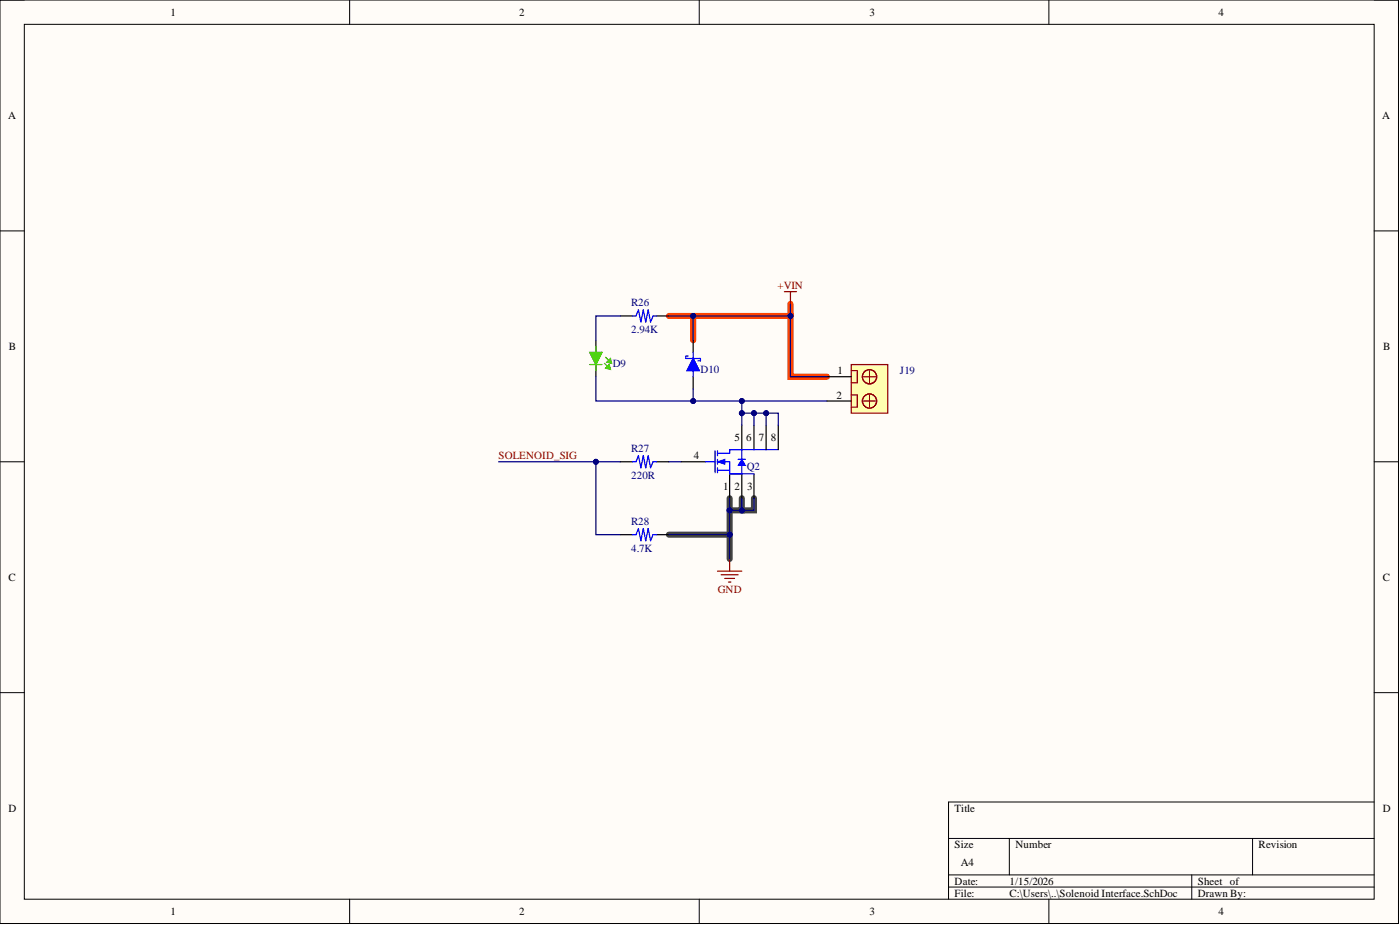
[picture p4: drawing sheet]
<svg xmlns="http://www.w3.org/2000/svg" width="292mm" height="193mm" viewBox="0 0 292 193" stroke-linecap="round" stroke-linejoin="round" font-family="sans-serif">
<path d="M0 0h291.8v192.7h-291.8z" fill-rule="evenodd" fill="#fffcf8"/>
<path d="M0 0h291.8v192.7h-291.8z" fill="none" stroke="#000" stroke-width=".21"/>
<path d="M5.1 5.1h281.6v182.5h-281.6z" fill-rule="evenodd" fill="#fffcf8"/>
<g fill="none" stroke="#000" stroke-width=".21">
<path d="M0 0h5.1M5.1 5.1h281.6v182.5h-281.6zM72.9 0v5.1M145.9 0v5.1M218.8 0v5.1M286.7 0h5.1v5.1M0 48.2h5.1M286.7 48.2h5.1M0 96.3h5.1M286.7 96.3h5.1M0 144.5h5.1M286.7 144.5h5.1"/>
<path d="M197.9 174.9h88.8M210.6 174.9v7.6M261.3 174.9v7.6M286.7 167.3h-88.8v20.3M72.9 187.6v5.1M145.9 187.6v5.1M197.9 182.5h88.8M197.9 185.1h88.8M218.8 187.6v5.1M248.7 182.5v5.1M291.8 187.6v5.1"/>
</g>
<path d="M139.5 111.5h12.7M152.2 103.9v12.7M154.8 103.9v2.6h-2.6M157.3 103.9v2.6h-2.5" fill="none" stroke="#434343" stroke-width="1.3"/>
<path d="M139.5 65.9h25.4v12.7h7.6M144.6 65.9v5.1M164.9 63.4v2.5" fill="none" stroke="#ff4301" stroke-width="1.3"/>
<path d="M142.1 96.3h5.1M152.2 98.9v5M154.8 88.7v5.1M154.8 98.9v5M157.3 88.7v5.1M157.3 98.9v5M159.8 88.7v5.1M162.4 88.7v5.1" fill="none" stroke="#000" stroke-width=".25"/>
<path d="M147.2 96.3h2M149.2 94.1v4.5M149.7 96.3h2.5v2.6h2.6M149.7 94.6h2.5M149.7 98.1h2.5M149.7 94.1v1M149.7 95.8v1M149.7 97.6v1M152.2 93.8h10.2" fill="none" stroke="#00f" stroke-width=".25"/>
<path d="M149.7 96.3l1.5-.5v1z" fill="#00f"/>
<path d="M149.7 96.3l1.5-.5v1z" fill="none" stroke="#00f" stroke-width=".21"/>
<path d="M152.2 94.6v-.8h2.6v2M152.2 98.9h5.1M154.8 97.1v1.8" fill="none" stroke="#00f" stroke-width=".25"/>
<path d="M154.8 95.8l.7 1.3h-1.5z" fill="#00f"/>
<path d="M154.8 95.8l.7 1.3h-1.5z" fill="none" stroke="#00f" stroke-width=".21"/>
<path d="M131.9 96.3h.8l.5-1.2 .5 2.5 .5-2.5 .5 2.5 .5-2.5 .5 2.5 .6-1.3h.7M154 95.8h1.5" fill="none" stroke="#00f" stroke-width=".25"/>
<path d="M149.7 119.1h5.1M150.5 119.9h3.5M152.2 116.6v2.5M151.2 120.7h2.1M152 121.4h.5" fill="none" stroke="#800000" stroke-width=".25"/>
<path d="M124.3 71v2.5M124.3 76.1v2.5M129.4 96.3h2.5M137 96.3h2.5" fill="none" stroke="#000" stroke-width=".25"/>
<path d="M123.1 73.5h2.5l-1.3 2.6zM123.1 76.1h2.5M124.3 76.1v1.2" fill="none" stroke="#41d100" stroke-width=".25"/>
<path d="M123.1 73.5h2.5l-1.3 2.6z" fill="#41d100"/>
<path d="M123.1 73.5h2.5l-1.3 2.6zM124.3 72.3v1.2M126.4 74.5l.7 .8" fill="none" stroke="#41d100" stroke-width=".25"/>
<path d="M126.6 75.5l.8-.7 .2 1z" fill="#41d100"/>
<path d="M126.1 75.8l.8 .8M126.6 75.5l.8-.7 .2 1z" fill="none" stroke="#41d100" stroke-width=".25"/>
<path d="M126.4 76.8l.7-.7 .3 1z" fill="#41d100"/>
<path d="M126.4 76.8l.7-.7 .3 1z" fill="none" stroke="#41d100" stroke-width=".25"/>
<path d="M129.4 65.9h2.5M137 65.9h2.5M129.4 111.5h2.5M137 111.5h2.5" fill="none" stroke="#000" stroke-width=".25"/>
<path d="M131.9 65.9h.8l.5-1.3 .5 2.6 .5-2.6 .5 2.6 .5-2.6 .5 2.6 .6-1.3h.7M131.9 111.5h.8l.5-1.2 .5 2.5 .5-2.5 .5 2.5 .5-2.5 .5 2.5 .6-1.3h.7" fill="none" stroke="#00f" stroke-width=".25"/>
<path d="M139.5 111.5h12.7" fill="none" stroke="#000080" stroke-width=".25"/>
<circle cx="152.2" cy="111.5" r=".51" fill="#000080"/>
<circle cx="152.2" cy="111.5" r=".51" fill="none" stroke="#000080" stroke-width=".21"/>
<path d="M129.4 65.9h-5.1v5.1M139.5 96.3h2.6" fill="none" stroke="#000080" stroke-width=".25"/>
<path d="M144.6 71v2.5M144.6 78.6v2.5" fill="none" stroke="#000" stroke-width=".25"/>
<path d="M143.4 74.8h2.5M144.6 74.8l1.3 2.5h-2.5zM144.6 73.5v1.3M144.6 77.3v1.3" fill="none" stroke="#00f" stroke-width=".25"/>
<path d="M144.6 74.8l1.3 2.5h-2.5z" fill="#00f"/>
<path d="M143.6 74.3h-.5v.5h.3M144.6 74.8l1.3 2.5h-2.5zM145.9 74.8h.2v.5h-.5" fill="none" stroke="#00f" stroke-width=".25"/>
<path d="M144.6 65.9v5.1" fill="none" stroke="#000080" stroke-width=".25"/>
<circle cx="144.6" cy="65.9" r=".51" fill="#000080"/>
<circle cx="144.6" cy="65.9" r=".51" fill="none" stroke="#000080" stroke-width=".21"/>
<path d="M144.6 81.1v2.6" fill="none" stroke="#000080" stroke-width=".25"/>
<circle cx="144.6" cy="83.7" r=".51" fill="#000080"/>
<circle cx="144.6" cy="83.7" r=".51" fill="none" stroke="#000080" stroke-width=".21"/>
<path d="M124.3 96.3h5.1" fill="none" stroke="#000080" stroke-width=".25"/>
<circle cx="124.3" cy="96.3" r=".51" fill="#000080"/>
<circle cx="124.3" cy="96.3" r=".51" fill="none" stroke="#000080" stroke-width=".21"/>
<path d="M172.5 83.7h-17.7v5" fill="none" stroke="#000080" stroke-width=".25"/>
<circle cx="154.8" cy="86.2" r=".51" fill="#000080"/>
<circle cx="154.8" cy="86.2" r=".51" fill="none" stroke="#000080" stroke-width=".21"/>
<circle cx="154.8" cy="83.7" r=".51" fill="#000080"/>
<circle cx="154.8" cy="83.7" r=".51" fill="none" stroke="#000080" stroke-width=".21"/>
<path d="M177.6 76.1h7.6v10.1h-7.6z" fill-rule="evenodd" fill="#ffffb0"/>
<g fill="none" stroke="#980000" stroke-width=".25">
<path d="M177.6 76.1h7.6v10.1h-7.6zM177.6 77.3h1.3v2.6h-1.3M180.1 78.6h2.6M181.4 77.3v2.6M177.6 82.4h1.3v2.5h-1.3M180.1 83.7h2.6M181.4 82.4v2.5"/>
<circle cx="181.4" cy="78.6" r="1.48"/>
<circle cx="181.4" cy="83.7" r="1.48"/>
</g>
<path d="M172.5 78.6h5.1M172.5 83.7h5.1" fill="none" stroke="#000" stroke-width=".25"/>
<path d="M164.9 63.4v2.5" fill="none" stroke="#000080" stroke-width=".25"/>
<circle cx="164.9" cy="65.9" r=".51" fill="#000080"/>
<circle cx="164.9" cy="65.9" r=".51" fill="none" stroke="#000080" stroke-width=".21"/>
<path d="M104 96.3h20.3v15.2h5.1" fill="none" stroke="#000080" stroke-width=".25"/>
<circle cx="124.3" cy="96.3" r=".51" fill="#000080"/>
<circle cx="124.3" cy="96.3" r=".51" fill="none" stroke="#000080" stroke-width=".21"/>
<path d="M139.5 65.9h25.4v12.7h7.6" fill="none" stroke="#000080" stroke-width=".25"/>
<circle cx="164.9" cy="65.9" r=".51" fill="#000080"/>
<circle cx="164.9" cy="65.9" r=".51" fill="none" stroke="#000080" stroke-width=".21"/>
<circle cx="144.6" cy="65.9" r=".51" fill="#000080"/>
<circle cx="144.6" cy="65.9" r=".51" fill="none" stroke="#000080" stroke-width=".21"/>
<path d="M163.7 60.8h2.5M164.9 60.8v2.6" fill="none" stroke="#800000" stroke-width=".25"/>
<path d="M152.2 103.9v12.7" fill="none" stroke="#000080" stroke-width=".25"/>
<circle cx="152.2" cy="106.5" r=".51" fill="#000080"/>
<circle cx="152.2" cy="106.5" r=".51" fill="none" stroke="#000080" stroke-width=".21"/>
<circle cx="152.2" cy="111.5" r=".51" fill="#000080"/>
<circle cx="152.2" cy="111.5" r=".51" fill="none" stroke="#000080" stroke-width=".21"/>
<path d="M154.8 103.9v2.6h-2.6" fill="none" stroke="#000080" stroke-width=".25"/>
<circle cx="154.8" cy="106.5" r=".51" fill="#000080"/>
<circle cx="154.8" cy="106.5" r=".51" fill="none" stroke="#000080" stroke-width=".21"/>
<circle cx="152.2" cy="106.5" r=".51" fill="#000080"/>
<circle cx="152.2" cy="106.5" r=".51" fill="none" stroke="#000080" stroke-width=".21"/>
<path d="M157.3 103.9v2.6h-2.5" fill="none" stroke="#000080" stroke-width=".25"/>
<circle cx="154.8" cy="106.5" r=".51" fill="#000080"/>
<circle cx="154.8" cy="106.5" r=".51" fill="none" stroke="#000080" stroke-width=".21"/>
<path d="M124.3 78.6v5.1h30.5" fill="none" stroke="#000080" stroke-width=".25"/>
<circle cx="144.6" cy="83.7" r=".51" fill="#000080"/>
<circle cx="144.6" cy="83.7" r=".51" fill="none" stroke="#000080" stroke-width=".21"/>
<circle cx="154.8" cy="83.7" r=".51" fill="#000080"/>
<circle cx="154.8" cy="83.7" r=".51" fill="none" stroke="#000080" stroke-width=".21"/>
<path d="M154.8 86.2h2.5v2.5" fill="none" stroke="#000080" stroke-width=".25"/>
<circle cx="157.3" cy="86.2" r=".51" fill="#000080"/>
<circle cx="157.3" cy="86.2" r=".51" fill="none" stroke="#000080" stroke-width=".21"/>
<circle cx="154.8" cy="86.2" r=".51" fill="#000080"/>
<circle cx="154.8" cy="86.2" r=".51" fill="none" stroke="#000080" stroke-width=".21"/>
<path d="M157.3 86.2h2.5v2.5" fill="none" stroke="#000080" stroke-width=".25"/>
<circle cx="159.8" cy="86.2" r=".51" fill="#000080"/>
<circle cx="159.8" cy="86.2" r=".51" fill="none" stroke="#000080" stroke-width=".21"/>
<circle cx="157.3" cy="86.2" r=".51" fill="#000080"/>
<circle cx="157.3" cy="86.2" r=".51" fill="none" stroke="#000080" stroke-width=".21"/>
<path d="M159.8 86.2h2.6v2.5" fill="none" stroke="#000080" stroke-width=".25"/>
<circle cx="159.8" cy="86.2" r=".51" fill="#000080"/>
<circle cx="159.8" cy="86.2" r=".51" fill="none" stroke="#000080" stroke-width=".21"/>
<g font-size="2.3">
<text x="35.6" y="3.3">1</text>
<text x="108.3" y="3.3">2</text>
<text x="181.4" y="3.3">3</text>
<text x="254.2" y="3.3">4</text>
<text x="1.7" y="24.8">A</text>
<text x="288.4" y="24.8">A</text>
<text x="1.9" y="73">B</text>
<text x="288.6" y="73">B</text>
<text x="174.6" y="83.2">2</text>
<text x="174.7" y="78.1">1</text>
<text x="144.8" y="95.8">4</text>
<text x="153.3" y="92">5</text>
<text x="155.7" y="92">6</text>
<text x="158.3" y="92">7</text>
<text x="160.9" y="92">8</text>
<text x="150.9" y="102.2">1</text>
<text x="153.3" y="102.2">2</text>
<text x="155.9" y="102.2">3</text>
<text x="1.8" y="121.2">C</text>
<text x="288.5" y="121.2">C</text>
<text x="1.8" y="169.3">D</text>
<text x="199.2" y="169.3">Title</text>
<text x="288.5" y="169.3">D</text>
<text x="199.2" y="176.9">Size</text>
<text x="211.9" y="176.9">Number</text>
<text x="262.6" y="176.9">Revision</text>
<text x="199.2" y="184.5">Date:</text>
<text x="200.4" y="180.7">A4</text>
<text x="210.6" y="184.5">1/15/2026</text>
<text x="249.9" y="184.5">Sheet of</text>
<text x="35.6" y="190.9">1</text>
<text x="108.3" y="190.9">2</text>
<text x="181.4" y="190.9">3</text>
<text x="199.2" y="187.1">File:</text>
<text x="210.6" y="187.1">C:\Users\..\Solenoid Interface.SchDoc</text>
<text x="249.9" y="187.1">Drawn By:</text>
<text x="254.2" y="190.9">4</text>
</g>
<g font-size="2.3" fill="#000080">
<text x="131.7" y="63.9">R26</text>
<text x="131.7" y="69.5">2.94K</text>
<text x="127.9" y="76.6">D9</text>
<text x="146.1" y="77.8">D10</text>
<text x="187.8" y="78.1">J19</text>
<text x="131.7" y="94.3">R27</text>
<text x="131.7" y="99.9">220R</text>
<text x="155.8" y="98.1">Q2</text>
<text x="131.7" y="109.5">R28</text>
<text x="131.7" y="115.1">4.7K</text>
</g>
<g font-size="2.3" fill="#800000">
<text x="162.2" y="60.3">+VIN</text>
<text x="104" y="95.8">SOLENOID_SIG</text>
<text x="149.8" y="123.7">GND</text>
</g>
</svg>
